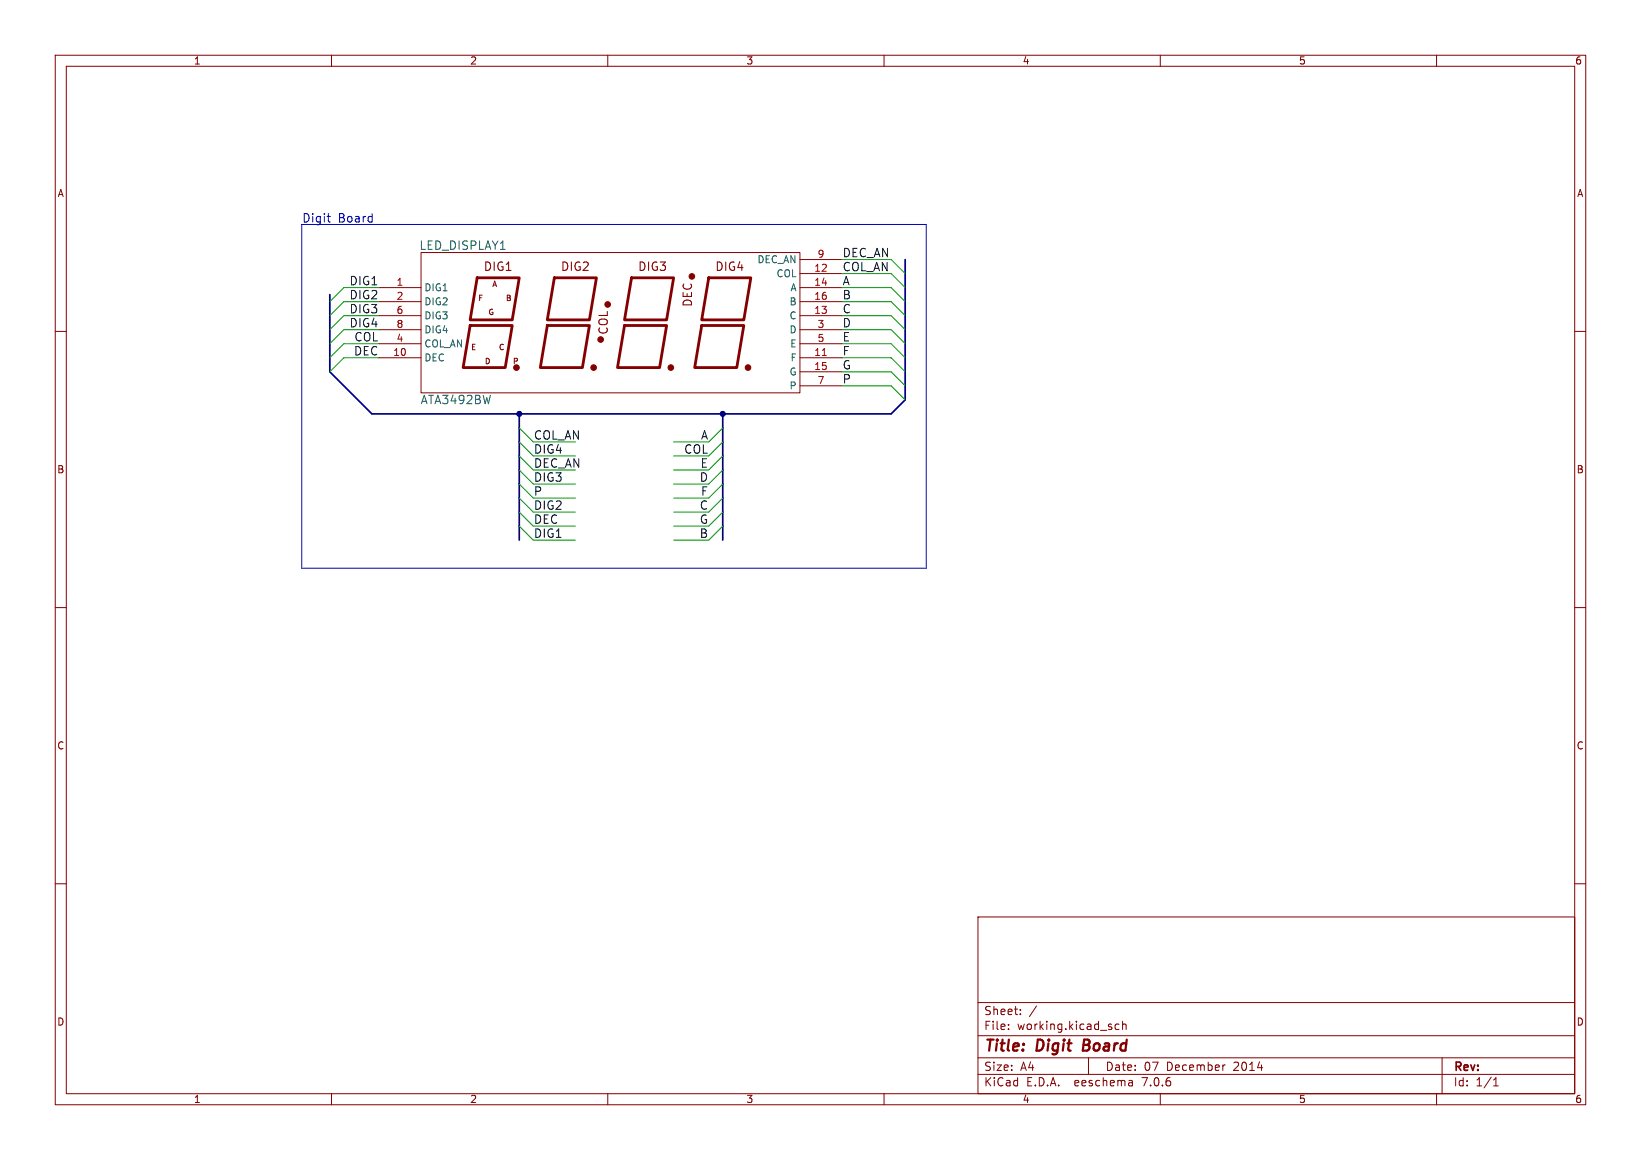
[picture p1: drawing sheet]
<svg xmlns="http://www.w3.org/2000/svg" width="297mm" height="210mm" viewBox="0 0 297 210" stroke-linecap="round" stroke-linejoin="round" font-family="sans-serif">
<g fill="none" stroke="#840000" stroke-width=".18">
<path d="M10 10h277v190h-277zM12 12h273v186h-273zM60 10v2M110 10v2M160 10v2M210 10v2M260 10v2M10 60h2M68.6 52.1h7.6M68.6 57.2h7.6M68.6 54.6h7.6M68.6 59.7h7.6"/>
<path d="M76.2 45.7h68.6v25.4h-68.6zM144.8 52.1h7.6M144.8 49.5h7.6M144.8 57.2h7.6M144.8 54.6h7.6M144.8 59.7h7.6M144.8 47h7.6M285 60h2M68.6 64.8h7.6M68.6 62.2h7.6M144.8 64.8h7.6M144.8 67.3h7.6"/>
<path d="M144.8 62.2h7.6M144.8 69.9h7.6M10 110h2M285 110h2M10 160h2M285 160h2M177 166h108v32h-108zM60 198v2M110 198v2M160 198v2M177 194.5h108M177 191.5h108"/>
<path d="M177 187.5h108M177 181.5h108M182.5 186.3v.1M182.5 185.5v.1M184.7 183.6v.1M184.7 182.8v.1M187.6 182.1l-1.3 2M197 191.5v3M202.5 185.5l-.4-.1-.3 .3v.4l.2 .2h.5M203.2 185.5l.2-.1 .3 .1 .1 .9M203.2 184.9v1.5M204.9 195.7l.1 .9"/>
<path d="M205 196.5l-.2 .1M205 196h-.2M210 198v2M221.7 192.8l-.2 .1M260 198v2M261 191.5v6.5M270.3 196.6h.9M270.3 195.5l.4-.4v1.5"/>
</g>
<path d="M196.2 188.2l-.2 2h.7" fill="none" stroke="#840000" stroke-width=".4"/>
<g fill="#840000" stroke="#840000" stroke-width=".18">
<circle cx="93.5" cy="66.5" r=".51"/>
<circle cx="107.4" cy="66.5" r=".51"/>
<circle cx="108.7" cy="61.5" r=".51"/>
<circle cx="110" cy="55.1" r=".51"/>
<circle cx="121.4" cy="66.5" r=".51"/>
<circle cx="125.2" cy="50" r=".51"/>
<circle cx="135.4" cy="66.5" r=".51"/>
</g>
<path d="M85.1 58.9h7.6l-1.3 7.6h-7.6zM86.4 50.3h7.6l-1.3 7.6h-7.6zM99.1 58.9h7.6l-1.3 7.6h-7.6zM100.3 50.3h7.6l-1.2 7.6h-7.6zM113 58.9h7.6l-1.2 7.6h-7.6zM114.3 50.3h7.6l-1.3 7.6h-7.6zM127 58.9h7.6l-1.3 7.6h-7.6zM128.3 50.3h7.6l-1.3 7.6h-7.6z" fill="none" stroke="#840000" stroke-width=".51"/>
<path d="M148.8 64.4h.8" fill="none" stroke="#a90000" stroke-width=".18"/>
<path d="M59.2 39.2h.6M54.6 40.6h113v62.3h-113zM59.5 40.1l.3 .1" fill="none" stroke="#0000c2" stroke-width=".18"/>
<path d="M163.8 47v25.4l-2.5 2.5h-94l-7.6-7.6v-14M94 74.9v22.9M130.8 74.9v22.9" fill="none" stroke="#000084" stroke-width=".3"/>
<g fill="none" stroke="#009600" stroke-width=".18">
<path d="M68.6 57.2h-6.4l-2.5 2.5M68.6 59.7h-6.4l-2.5 2.5M68.6 54.6h-6.4l-2.5 2.6M68.6 52.1h-6.4l-2.5 2.5M152.4 57.2h8.9l2.5 2.5M152.4 59.7h8.9l2.5 2.5M152.4 54.6h8.9l2.5 2.6M152.4 49.5h8.9l2.5 2.6M152.4 52.1h8.9l2.5 2.5M152.4 47h8.9l2.5 2.5M68.6 64.8h-6.4l-2.5 2.5M68.6 62.2h-6.4l-2.5 2.6"/>
<path d="M94 77.5l2.5 2.5h7.6M130.8 77.5l-2.5 2.5h-6.4M152.4 64.8h8.9l2.5 2.5M152.4 69.9h8.9l2.5 2.5M152.4 62.2h8.9l2.5 2.6M152.4 67.3h8.9l2.5 2.6M94 82.6l2.5 2.5h7.6M94 80l2.5 2.6h7.6M94 90.2l2.5 2.5h7.6M94 95.3l2.5 2.5h7.6M94 92.7l2.5 2.6h7.6M94 87.6l2.5 2.6h7.6"/>
<path d="M94 85.1l2.5 2.5h7.6M130.8 82.6l-2.5 2.5h-6.4M130.8 80l-2.5 2.6h-6.4M130.8 90.2l-2.5 2.5h-6.4M130.8 95.3l-2.5 2.5h-6.4M130.8 92.7l-2.5 2.6h-6.4M130.8 87.6l-2.5 2.6h-6.4M130.8 85.1l-2.5 2.5h-6.4"/>
</g>
<g fill="#000084" stroke="#000084" stroke-width=".18">
<circle cx="94" cy="74.9" r=".46"/>
<circle cx="130.8" cy="74.9" r=".46"/>
</g>
<g font-size="2.8" fill="#840000">
<text x="178" y="190.9">Title:</text>
<text x="187.7" y="190.9">Digit</text>
<text x="196.8" y="190.9">Board</text>
</g>
<g font-size="2.1" fill="#0000c2">
<text x="54.6" y="40.4">Digit</text>
<text x="61.1" y="40.4">Board</text>
</g>
<g font-size="2.1" fill="#006464">
<text x="75.8" y="45.4">LED_DISPLAY1</text>
<text x="76.1" y="73.4">ATA3492BW</text>
</g>
<g font-size="2.1" fill="#0f0f0f">
<text x="152.4" y="46.7">DEC_AN</text>
<text x="63.2" y="51.8">DIG1</text>
<text x="152.4" y="49.2">COL_AN</text>
<text x="152.4" y="51.8">A</text>
<text x="63.2" y="59.4">DIG4</text>
<text x="63.2" y="54.3">DIG2</text>
<text x="63.2" y="56.8">DIG3</text>
<text x="152.4" y="54.3">B</text>
<text x="152.4" y="56.8">C</text>
<text x="152.4" y="59.4">D</text>
<text x="64" y="64.5">DEC</text>
<text x="64.1" y="61.9">COL</text>
<text x="152.4" y="64.5">F</text>
<text x="152.4" y="61.9">E</text>
<text x="152.4" y="69.5">P</text>
<text x="152.4" y="67">G</text>
<text x="96.5" y="79.7">COL_AN</text>
<text x="96.5" y="82.2">DIG4</text>
<text x="123.8" y="82.2">COL</text>
<text x="126.8" y="79.7">A</text>
<text x="96.5" y="84.8">DEC_AN</text>
<text x="96.5" y="87.3">DIG3</text>
<text x="96.5" y="89.9">P</text>
<text x="126.6" y="87.3">D</text>
<text x="126.7" y="84.8">E</text>
<text x="126.8" y="89.9">F</text>
<text x="96.5" y="94.9">DEC</text>
<text x="96.5" y="92.4">DIG2</text>
<text x="126.6" y="92.4">C</text>
<text x="126.6" y="94.9">G</text>
<text x="96.5" y="97.5">DIG1</text>
<text x="126.6" y="97.5">B</text>
</g>
<g font-size="2.1" fill="#840000">
<text x="87.4" y="49.3">DIG1</text>
<text x="101.4" y="49.3">DIG2</text>
<text x="115.4" y="49.3">DIG3</text>
<text x="129.3" y="49.3">DIG4</text>
<text x="125.5" y="55.7" transform="rotate(-90 125.5 55.7)">DEC</text>
<text x="110.3" y="60.7" transform="rotate(-90 110.3 60.7)">COL</text>
<text x="178" y="184">Sheet:</text>
<text x="178" y="186.7">File:</text>
<text x="184.1" y="186.7">working.kicad_sch</text>
<text x="178" y="196.9">KiCad</text>
<text x="178" y="194.1">Size:</text>
<text x="184.7" y="194.1">A4</text>
<text x="185.7" y="196.9">E.D.A.</text>
<text x="194.6" y="196.9">eeschema</text>
<text x="200" y="194.1">Date:</text>
<text x="207" y="196.9">7.0.6</text>
<text x="207" y="194.1">07</text>
<text x="211.2" y="194.1">December</text>
<text x="223.4" y="194.1">2014</text>
<text x="263" y="194.3">Rev:</text>
<text x="263" y="196.9">Id:</text>
<text x="267.1" y="196.9">1/1</text>
</g>
<g font-size="1.8" fill="#840000">
<text x="35" y="11.9">1</text>
<text x="85" y="11.9">2</text>
<text x="135" y="11.9">3</text>
<text x="185" y="11.9">4</text>
<text x="235" y="11.9">5</text>
<text x="285" y="11.9">6</text>
<text x="10.3" y="35.9">A</text>
<text x="285.3" y="35.9">A</text>
<text x="10.3" y="85.9">B</text>
<text x="285.3" y="85.9">B</text>
<text x="10.3" y="135.9">C</text>
<text x="285.3" y="135.9">C</text>
<text x="10.3" y="185.9">D</text>
<text x="285.3" y="185.9">D</text>
<text x="35" y="199.9">1</text>
<text x="85" y="199.9">2</text>
<text x="135" y="199.9">3</text>
<text x="185" y="199.9">4</text>
<text x="235" y="199.9">5</text>
<text x="285" y="199.9">6</text>
</g>
<g font-size="1.8" fill="#006464">
<text x="137" y="47.9">DEC_AN</text>
<text x="76.7" y="52.9">DIG1</text>
<text x="140.4" y="50.4">COL</text>
<text x="143" y="52.9">A</text>
<text x="76.7" y="55.5">DIG2</text>
<text x="76.7" y="58">DIG3</text>
<text x="142.8" y="58">C</text>
<text x="142.8" y="55.5">B</text>
<text x="76.7" y="65.6">DEC</text>
<text x="76.7" y="63.1">COL_AN</text>
<text x="76.7" y="60.6">DIG4</text>
<text x="142.8" y="60.6">D</text>
<text x="142.9" y="63.1">E</text>
<text x="143" y="65.6">F</text>
<text x="142.8" y="68.2">G</text>
<text x="142.8" y="70.7">P</text>
</g>
<g font-size="1.8" fill="#a90000">
<text x="147.9" y="46.7">9</text>
<text x="71.7" y="51.8">1</text>
<text x="147.3" y="49.3">12</text>
<text x="147.3" y="51.8">14</text>
<text x="71.7" y="54.4">2</text>
<text x="71.7" y="56.9">6</text>
<text x="71.7" y="59.4">8</text>
<text x="147.3" y="56.9">13</text>
<text x="147.3" y="54.4">16</text>
<text x="147.9" y="59.4">3</text>
<text x="71.1" y="64.5">10</text>
<text x="71.7" y="62">4</text>
<text x="147.3" y="64.5">11</text>
<text x="147.9" y="62">5</text>
<text x="147.3" y="67.1">15</text>
<text x="147.9" y="69.6">7</text>
</g>
<g font-size="1.4" fill="#840000">
<text x="89" y="52.2">A</text>
<text x="86.4" y="54.7">F</text>
<text x="88.3" y="57.2">G</text>
<text x="91.5" y="54.7">B</text>
<text x="85.1" y="63.6">E</text>
<text x="90.2" y="63.6">C</text>
<text x="87.6" y="66.1">D</text>
<text x="92.7" y="66.1">P</text>
</g>
</svg>
